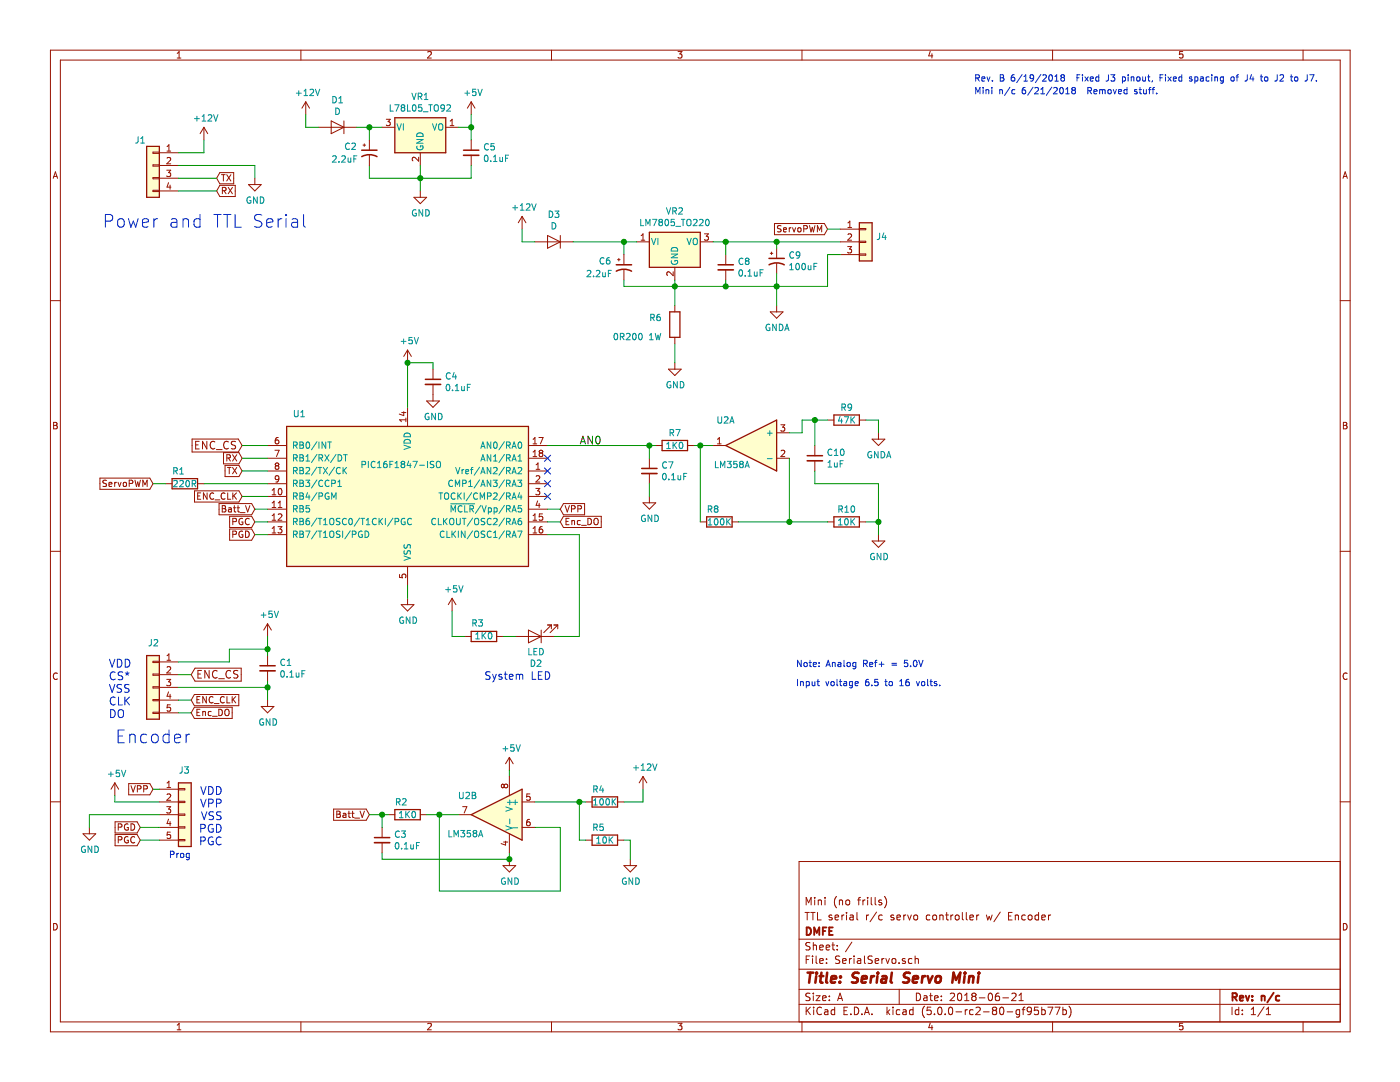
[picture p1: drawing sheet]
EESchema Schematic File Version 4
LIBS:SerialServo-cache
EELAYER 26 0
EELAYER END
$Descr A 11000 8500
encoding utf-8
Sheet 1 1
Title "Serial Servo Mini"
Date "2018-06-21"
Rev "n/c"
Comp "DMFE"
Comment1 "TTL serial r/c servo controller w/ Encoder"
Comment2 "Mini (no frills)"
Comment3 ""
Comment4 ""
$EndDescr
$Comp
L MCU_Microchip_PIC16:PIC16F648A-ISO U1
U 1 1
P 3200 3900
F 0 "U1" H 2350 4550 50  0000 C CNN
F 1 "PIC16F1847-ISO" H 3150 4150 50  0000 C CNN
F 2 "Package_SO:SOIC-18W_7.5x11.6mm_P1.27mm" H 3200 3900 50  0001 C CIN
F 3 "http://ww1.microchip.com/downloads/en/DeviceDoc/40300c.pdf" H 3200 3900 50  0001 C CNN
	1    3200 3900
	1    0    0    -1  
$EndComp
$Comp
L Connector_Generic:Conn_01x04 J1
U 1 1
P 1200 1300
F 0 "J1" H 1300 1500 50  0000 C CNN
F 1 "Conn_01x04" H 1120 1526 50  0001 C CNN
F 2 "Connector_Molex:Molex_KK-254_AE-6410-04A_1x04_P2.54mm_Vertical" H 1200 1300 50  0001 C CNN
F 3 "~" H 1200 1300 50  0001 C CNN
	1    1200 1300
	-1   0    0    -1  
$EndComp
$Comp
L Regulator_Linear:L78L05_TO92 VR1
U 1 1
P 3300 1000
F 0 "VR1" H 3300 1242 50  0000 C CNN
F 1 "L78L05_TO92" H 3300 1151 50  0000 C CNN
F 2 "Package_TO_SOT_THT:TO-92L_Wide" H 3300 1225 50  0001 C CIN
F 3 "http://www.st.com/content/ccc/resource/technical/document/datasheet/15/55/e5/aa/23/5b/43/fd/CD00000446.pdf/files/CD00000446.pdf/jcr:content/translations/en.CD00000446.pdf" H 3300 950 50  0001 C CNN
	1    3300 1000
	1    0    0    -1  
$EndComp
$Comp
L Regulator_Linear:LM7805_TO220 VR2
U 1 1
P 5300 1900
F 0 "VR2" H 5300 2142 50  0000 C CNN
F 1 "LM7805_TO220" H 5300 2051 50  0000 C CNN
F 2 "Package_TO_SOT_SMD:TO-263-3_TabPin2" H 5300 2125 50  0001 C CIN
F 3 "http://www.fairchildsemi.com/ds/LM/LM7805.pdf" H 5300 1850 50  0001 C CNN
	1    5300 1900
	1    0    0    -1  
$EndComp
$Comp
L Device:D D1
U 1 1
P 2650 1000
F 0 "D1" H 2650 1216 50  0000 C CNN
F 1 "D" H 2650 1125 50  0000 C CNN
F 2 "Diode_SMD:D_SMA_Handsoldering" H 2650 1000 50  0001 C CNN
F 3 "~" H 2650 1000 50  0001 C CNN
	1    2650 1000
	-1   0    0    -1  
$EndComp
$Comp
L power:+5V #PWR013
U 1 1
P 3700 900
F 0 "#PWR013" H 3700 750 50  0001 C CNN
F 1 "+5V" H 3715 1073 50  0000 C CNN
F 2 "" H 3700 900 50  0001 C CNN
F 3 "" H 3700 900 50  0001 C CNN
	1    3700 900 
	1    0    0    -1  
$EndComp
$Comp
L Device:C_Small C5
U 1 1
P 3700 1200
F 0 "C5" H 3792 1246 50  0000 L CNN
F 1 "0.1uF" H 3792 1155 50  0000 L CNN
F 2 "Capacitor_SMD:C_0805_2012Metric_Pad1.29x1.40mm_HandSolder" H 3700 1200 50  0001 C CNN
F 3 "~" H 3700 1200 50  0001 C CNN
	1    3700 1200
	1    0    0    -1  
$EndComp
$Comp
L Amplifier_Operational:LM358 U2
U 1 1
P 5900 3500
F 0 "U2" H 6100 3700 50  0000 C CNN
F 1 "LM358A" H 6050 3350 50  0000 C CNN
F 2 "Package_SO:SOIC-8_3.9x4.9mm_P1.27mm" H 5900 3500 50  0001 C CNN
F 3 "http://www.ti.com/lit/ds/symlink/lm358.pdf" H 5900 3500 50  0001 C CNN
	1    5900 3500
	-1   0    0    -1  
$EndComp
$Comp
L Amplifier_Operational:LM358 U2
U 2 1
P 3900 6400
F 0 "U2" H 4050 6550 50  0000 L CNN
F 1 "LM358A" H 4000 6250 50  0000 L CNN
F 2 "Package_SO:SOIC-8_3.9x4.9mm_P1.27mm" H 3900 6400 50  0001 C CNN
F 3 "http://www.ti.com/lit/ds/symlink/lm358.pdf" H 3900 6400 50  0001 C CNN
	2    3900 6400
	-1   0    0    -1  
$EndComp
$Comp
L power:+12V #PWR03
U 1 1
P 1600 1100
F 0 "#PWR03" H 1600 950 50  0001 C CNN
F 1 "+12V" H 1615 1273 50  0000 C CNN
F 2 "" H 1600 1100 50  0001 C CNN
F 3 "" H 1600 1100 50  0001 C CNN
	1    1600 1100
	1    0    0    -1  
$EndComp
$Comp
L power:GND #PWR04
U 1 1
P 2000 1400
F 0 "#PWR04" H 2000 1150 50  0001 C CNN
F 1 "GND" H 2005 1227 50  0000 C CNN
F 2 "" H 2000 1400 50  0001 C CNN
F 3 "" H 2000 1400 50  0001 C CNN
	1    2000 1400
	1    0    0    -1  
$EndComp
Text GLabel 1700 1400 2    50   Input ~ 0
TX
Text GLabel 1700 1500 2    50   Input ~ 0
RX
Wire Wire Line
	1400 1200 1600 1200
Wire Wire Line
	1600 1200 1600 1100
Wire Wire Line
	2000 1400 2000 1300
Wire Wire Line
	2000 1300 1400 1300
Wire Wire Line
	1700 1400 1400 1400
Wire Wire Line
	1700 1500 1400 1500
Text GLabel 1900 3600 0    50   Input ~ 0
RX
Text GLabel 1900 3700 0    50   Input ~ 0
TX
Wire Wire Line
	1900 3600 2100 3600
Wire Wire Line
	1900 3700 2100 3700
$Comp
L power:+5V #PWR08
U 1 1
P 3200 2850
F 0 "#PWR08" H 3200 2700 50  0001 C CNN
F 1 "+5V" H 3215 3023 50  0000 C CNN
F 2 "" H 3200 2850 50  0001 C CNN
F 3 "" H 3200 2850 50  0001 C CNN
	1    3200 2850
	1    0    0    -1  
$EndComp
Wire Wire Line
	3200 3200 3200 2850
$Comp
L power:+12V #PWR07
U 1 1
P 2400 900
F 0 "#PWR07" H 2400 750 50  0001 C CNN
F 1 "+12V" H 2415 1073 50  0000 C CNN
F 2 "" H 2400 900 50  0001 C CNN
F 3 "" H 2400 900 50  0001 C CNN
	1    2400 900 
	1    0    0    -1  
$EndComp
Wire Wire Line
	2400 900  2400 1000
Wire Wire Line
	2400 1000 2500 1000
$Comp
L power:GND #PWR010
U 1 1
P 3300 1500
F 0 "#PWR010" H 3300 1250 50  0001 C CNN
F 1 "GND" H 3305 1327 50  0000 C CNN
F 2 "" H 3300 1500 50  0001 C CNN
F 3 "" H 3300 1500 50  0001 C CNN
	1    3300 1500
	1    0    0    -1  
$EndComp
Wire Wire Line
	2800 1000 2900 1000
Wire Wire Line
	2900 1000 2900 1100
Connection ~ 2900 1000
Wire Wire Line
	2900 1000 3000 1000
Wire Wire Line
	2900 1300 2900 1400
Wire Wire Line
	2900 1400 3300 1400
Wire Wire Line
	3300 1400 3300 1500
Wire Wire Line
	3300 1300 3300 1400
Connection ~ 3300 1400
Wire Wire Line
	3300 1400 3700 1400
Wire Wire Line
	3700 1400 3700 1300
Wire Wire Line
	3600 1000 3700 1000
Wire Wire Line
	3700 1000 3700 900 
Wire Wire Line
	3700 1100 3700 1000
Connection ~ 3700 1000
$Comp
L power:GND #PWR09
U 1 1
P 3200 4700
F 0 "#PWR09" H 3200 4450 50  0001 C CNN
F 1 "GND" H 3205 4527 50  0000 C CNN
F 2 "" H 3200 4700 50  0001 C CNN
F 3 "" H 3200 4700 50  0001 C CNN
	1    3200 4700
	1    0    0    -1  
$EndComp
$Comp
L Device:D D3
U 1 1
P 4350 1900
F 0 "D3" H 4350 2116 50  0000 C CNN
F 1 "D" H 4350 2025 50  0000 C CNN
F 2 "Diode_SMD:D_SMA_Handsoldering" H 4350 1900 50  0001 C CNN
F 3 "~" H 4350 1900 50  0001 C CNN
	1    4350 1900
	-1   0    0    -1  
$EndComp
$Comp
L power:+12V #PWR016
U 1 1
P 4100 1800
F 0 "#PWR016" H 4100 1650 50  0001 C CNN
F 1 "+12V" H 4115 1973 50  0000 C CNN
F 2 "" H 4100 1800 50  0001 C CNN
F 3 "" H 4100 1800 50  0001 C CNN
	1    4100 1800
	1    0    0    -1  
$EndComp
$Comp
L power:GND #PWR020
U 1 1
P 5300 2850
F 0 "#PWR020" H 5300 2600 50  0001 C CNN
F 1 "GND" H 5305 2677 50  0000 C CNN
F 2 "" H 5300 2850 50  0001 C CNN
F 3 "" H 5300 2850 50  0001 C CNN
	1    5300 2850
	1    0    0    -1  
$EndComp
$Comp
L Device:R R6
U 1 1
P 5300 2550
F 0 "R6" H 5400 2500 50  0000 L CNN
F 1 "0R200 1W" H 5400 2650 50  0000 L CNN
F 2 "Resistor_SMD:R_2512_6332Metric_Pad1.49x3.40mm_HandSolder" V 5230 2550 50  0001 C CNN
F 3 "~" H 5300 2550 50  0001 C CNN
	1    5300 2550
	-1   0    0    1   
$EndComp
Wire Wire Line
	5300 2250 4900 2250
Wire Wire Line
	4900 2250 4900 2200
Connection ~ 5300 2250
Wire Wire Line
	5300 2250 5300 2200
Wire Wire Line
	4900 2000 4900 1900
Wire Wire Line
	5000 1900 4900 1900
Connection ~ 4900 1900
Wire Wire Line
	4200 1900 4100 1900
Wire Wire Line
	4100 1900 4100 1800
$Comp
L Device:C_Small C8
U 1 1
P 5700 2100
F 0 "C8" H 5792 2146 50  0000 L CNN
F 1 "0.1uF" H 5792 2055 50  0000 L CNN
F 2 "Capacitor_SMD:C_0805_2012Metric_Pad1.29x1.40mm_HandSolder" H 5700 2100 50  0001 C CNN
F 3 "~" H 5700 2100 50  0001 C CNN
	1    5700 2100
	1    0    0    -1  
$EndComp
Wire Wire Line
	5300 2250 5700 2250
Wire Wire Line
	5700 2250 5700 2200
Wire Wire Line
	5600 1900 5700 1900
Wire Wire Line
	5700 1900 5700 2000
$Comp
L Connector_Generic:Conn_01x03 J4
U 1 1
P 6800 1900
F 0 "J4" H 6880 1942 50  0000 L CNN
F 1 "Conn_01x03" H 6880 1851 50  0001 L CNN
F 2 "Connector_Molex:Molex_KK-254_AE-6410-03A_1x03_P2.54mm_Vertical" H 6800 1900 50  0001 C CNN
F 3 "~" H 6800 1900 50  0001 C CNN
	1    6800 1900
	1    0    0    -1  
$EndComp
Wire Wire Line
	6600 2000 6500 2000
Wire Wire Line
	6500 2000 6500 2250
Wire Wire Line
	6500 2250 6100 2250
Connection ~ 5700 2250
Wire Wire Line
	6600 1900 6100 1900
Connection ~ 5700 1900
Text GLabel 1200 3800 0    50   Input ~ 0
ServoPWM
$Comp
L Device:R R1
U 1 1
P 1450 3800
F 0 "R1" V 1350 3750 50  0000 C CNN
F 1 "220R" V 1450 3800 50  0000 C CNN
F 2 "Resistor_SMD:R_0805_2012Metric_Pad1.29x1.40mm_HandSolder" V 1380 3800 50  0001 C CNN
F 3 "~" H 1450 3800 50  0001 C CNN
	1    1450 3800
	0    1    1    0   
$EndComp
Wire Wire Line
	1200 3800 1300 3800
Wire Wire Line
	1600 3800 2100 3800
Text GLabel 6500 1800 0    50   Input ~ 0
ServoPWM
Wire Wire Line
	6500 1800 6600 1800
$Comp
L power:GNDA #PWR021
U 1 1
P 6100 2400
F 0 "#PWR021" H 6100 2150 50  0001 C CNN
F 1 "GNDA" H 6105 2227 50  0000 C CNN
F 2 "" H 6100 2400 50  0001 C CNN
F 3 "" H 6100 2400 50  0001 C CNN
	1    6100 2400
	1    0    0    -1  
$EndComp
Wire Wire Line
	6100 2400 6100 2250
Connection ~ 6100 2250
Wire Wire Line
	6100 2250 5700 2250
Wire Wire Line
	3200 4700 3200 4600
$Comp
L Connector_Generic:Conn_01x05 J3
U 1 1
P 1450 6400
F 0 "J3" H 1400 6750 50  0000 L CNN
F 1 "Conn_01x05" H 1300 6050 50  0001 L CNN
F 2 "Connector_PinHeader_2.54mm:PinHeader_1x05_P2.54mm_Vertical" H 1450 6400 50  0001 C CNN
F 3 "~" H 1450 6400 50  0001 C CNN
	1    1450 6400
	1    0    0    -1  
$EndComp
Text Notes 1500 6750 2    50   ~ 0
Prog
Text Notes 1750 6650 2    62   ~ 0
VDD\nVPP\nVSS\nPGD\nPGC
Text GLabel 2000 4200 0    50   Input ~ 0
PGD
Text GLabel 1100 6500 0    50   Input ~ 0
PGD
Text GLabel 2000 4100 0    50   Input ~ 0
PGC
Text GLabel 4400 4000 2    50   Input ~ 0
VPP
Text GLabel 1100 6600 0    50   Input ~ 0
PGC
Text GLabel 1200 6200 0    50   Input ~ 0
VPP
$Comp
L power:+5V #PWR02
U 1 1
P 900 6250
F 0 "#PWR02" H 900 6100 50  0001 C CNN
F 1 "+5V" H 915 6423 50  0000 C CNN
F 2 "" H 900 6250 50  0001 C CNN
F 3 "" H 900 6250 50  0001 C CNN
	1    900  6250
	1    0    0    -1  
$EndComp
$Comp
L power:GND #PWR01
U 1 1
P 700 6500
F 0 "#PWR01" H 700 6250 50  0001 C CNN
F 1 "GND" H 705 6327 50  0000 C CNN
F 2 "" H 700 6500 50  0001 C CNN
F 3 "" H 700 6500 50  0001 C CNN
	1    700  6500
	1    0    0    -1  
$EndComp
Wire Wire Line
	1100 6600 1250 6600
Wire Wire Line
	1100 6500 1250 6500
Wire Wire Line
	1250 6400 700  6400
Wire Wire Line
	700  6400 700  6500
Wire Wire Line
	1200 6200 1250 6200
Wire Wire Line
	4300 4000 4400 4000
Wire Wire Line
	2000 4100 2100 4100
Wire Wire Line
	2000 4200 2100 4200
$Comp
L Device:C_Small C10
U 1 1
P 6400 3600
F 0 "C10" H 6492 3646 50  0000 L CNN
F 1 "1uF" H 6492 3555 50  0000 L CNN
F 2 "Capacitor_SMD:C_0805_2012Metric_Pad1.29x1.40mm_HandSolder" H 6400 3600 50  0001 C CNN
F 3 "~" H 6400 3600 50  0001 C CNN
	1    6400 3600
	1    0    0    -1  
$EndComp
$Comp
L Device:R R9
U 1 1
P 6650 3300
F 0 "R9" V 6550 3300 50  0000 C CNN
F 1 "47K" V 6650 3300 50  0000 C CNN
F 2 "Resistor_SMD:R_0805_2012Metric_Pad1.29x1.40mm_HandSolder" V 6580 3300 50  0001 C CNN
F 3 "~" H 6650 3300 50  0001 C CNN
	1    6650 3300
	0    1    1    0   
$EndComp
$Comp
L Device:R R10
U 1 1
P 6650 4100
F 0 "R10" V 6550 4100 50  0000 C CNN
F 1 "10K" V 6650 4100 50  0000 C CNN
F 2 "Resistor_SMD:R_0805_2012Metric_Pad1.29x1.40mm_HandSolder" V 6580 4100 50  0001 C CNN
F 3 "~" H 6650 4100 50  0001 C CNN
	1    6650 4100
	0    1    1    0   
$EndComp
$Comp
L power:GNDA #PWR022
U 1 1
P 6900 3400
F 0 "#PWR022" H 6900 3150 50  0001 C CNN
F 1 "GNDA" H 6905 3227 50  0000 C CNN
F 2 "" H 6900 3400 50  0001 C CNN
F 3 "" H 6900 3400 50  0001 C CNN
	1    6900 3400
	1    0    0    -1  
$EndComp
$Comp
L power:GND #PWR023
U 1 1
P 6900 4200
F 0 "#PWR023" H 6900 3950 50  0001 C CNN
F 1 "GND" H 6905 4027 50  0000 C CNN
F 2 "" H 6900 4200 50  0001 C CNN
F 3 "" H 6900 4200 50  0001 C CNN
	1    6900 4200
	1    0    0    -1  
$EndComp
$Comp
L Device:R R8
U 1 1
P 5650 4100
F 0 "R8" V 5550 4050 50  0000 C CNN
F 1 "100K" V 5650 4100 50  0000 C CNN
F 2 "Resistor_SMD:R_0805_2012Metric_Pad1.29x1.40mm_HandSolder" V 5580 4100 50  0001 C CNN
F 3 "~" H 5650 4100 50  0001 C CNN
	1    5650 4100
	0    1    1    0   
$EndComp
$Comp
L Device:R R7
U 1 1
P 5300 3500
F 0 "R7" V 5200 3500 50  0000 C CNN
F 1 "1K0" V 5300 3500 50  0000 C CNN
F 2 "Resistor_SMD:R_0805_2012Metric_Pad1.29x1.40mm_HandSolder" V 5230 3500 50  0001 C CNN
F 3 "~" H 5300 3500 50  0001 C CNN
	1    5300 3500
	0    1    1    0   
$EndComp
$Comp
L Device:C_Small C7
U 1 1
P 5100 3700
F 0 "C7" H 5192 3746 50  0000 L CNN
F 1 "0.1uF" H 5192 3655 50  0000 L CNN
F 2 "Capacitor_SMD:C_0805_2012Metric_Pad1.29x1.40mm_HandSolder" H 5100 3700 50  0001 C CNN
F 3 "~" H 5100 3700 50  0001 C CNN
	1    5100 3700
	1    0    0    -1  
$EndComp
$Comp
L power:GND #PWR019
U 1 1
P 5100 3900
F 0 "#PWR019" H 5100 3650 50  0001 C CNN
F 1 "GND" H 5105 3727 50  0000 C CNN
F 2 "" H 5100 3900 50  0001 C CNN
F 3 "" H 5100 3900 50  0001 C CNN
	1    5100 3900
	1    0    0    -1  
$EndComp
Wire Wire Line
	4300 3500 5100 3500
Wire Wire Line
	5100 3600 5100 3500
Connection ~ 5100 3500
Wire Wire Line
	5100 3500 5150 3500
Wire Wire Line
	5100 3900 5100 3800
Wire Wire Line
	5450 3500 5500 3500
Wire Wire Line
	5500 4100 5500 3500
Connection ~ 5500 3500
Wire Wire Line
	5500 3500 5600 3500
Wire Wire Line
	6200 3400 6300 3400
Wire Wire Line
	6300 3400 6300 3300
Wire Wire Line
	6300 3300 6400 3300
Wire Wire Line
	6400 3500 6400 3300
Connection ~ 6400 3300
Wire Wire Line
	6400 3300 6500 3300
Wire Wire Line
	6200 4100 5800 4100
Connection ~ 6200 4100
Wire Wire Line
	6800 3300 6900 3300
Wire Wire Line
	6900 3300 6900 3400
Wire Wire Line
	6800 4100 6900 4100
Wire Wire Line
	6900 4100 6900 4200
$Comp
L Device:CP1_Small C9
U 1 1
P 6100 2050
F 0 "C9" H 6191 2096 50  0000 L CNN
F 1 "100uF" H 6191 2005 50  0000 L CNN
F 2 "Capacitor_THT:CP_Radial_D8.0mm_P5.00mm" H 6100 2050 50  0001 C CNN
F 3 "~" H 6100 2050 50  0001 C CNN
	1    6100 2050
	1    0    0    -1  
$EndComp
Wire Wire Line
	6100 2250 6100 2150
Wire Wire Line
	6100 1950 6100 1900
Connection ~ 6100 1900
$Comp
L Connector_Generic:Conn_01x05 J2
U 1 1
P 1200 5400
F 0 "J2" H 1150 5750 50  0000 L CNN
F 1 "Conn_01x05" H 1050 5050 50  0001 L CNN
F 2 "Connector_Molex:Molex_KK-254_AE-6410-05A_1x05_P2.54mm_Vertical" H 1200 5400 50  0001 C CNN
F 3 "~" H 1200 5400 50  0001 C CNN
	1    1200 5400
	-1   0    0    -1  
$EndComp
Text Notes 900  5850 0    100  ~ 0
Encoder
Text Notes 850  5650 0    62   ~ 0
VDD\nCS*\nVSS\nCLK\nDO
$Comp
L Device:C_Small C1
U 1 1
P 2100 5250
F 0 "C1" H 2192 5296 50  0000 L CNN
F 1 "0.1uF" H 2192 5205 50  0000 L CNN
F 2 "Capacitor_SMD:C_0805_2012Metric_Pad1.29x1.40mm_HandSolder" H 2100 5250 50  0001 C CNN
F 3 "~" H 2100 5250 50  0001 C CNN
	1    2100 5250
	1    0    0    -1  
$EndComp
$Comp
L power:+5V #PWR05
U 1 1
P 2100 5000
F 0 "#PWR05" H 2100 4850 50  0001 C CNN
F 1 "+5V" H 2115 5173 50  0000 C CNN
F 2 "" H 2100 5000 50  0001 C CNN
F 3 "" H 2100 5000 50  0001 C CNN
	1    2100 5000
	1    0    0    -1  
$EndComp
$Comp
L power:GND #PWR06
U 1 1
P 2100 5500
F 0 "#PWR06" H 2100 5250 50  0001 C CNN
F 1 "GND" H 2105 5327 50  0000 C CNN
F 2 "" H 2100 5500 50  0001 C CNN
F 3 "" H 2100 5500 50  0001 C CNN
	1    2100 5500
	1    0    0    -1  
$EndComp
Text GLabel 4400 4100 2    50   Input ~ 0
Enc_DO
Text GLabel 1900 3900 0    50   Input ~ 0
ENC_CLK
Text GLabel 1500 5600 2    50   Input ~ 0
Enc_DO
Text GLabel 1900 3500 0    60   Input ~ 0
ENC_CS
Text GLabel 1500 5300 2    60   Input ~ 0
ENC_CS
Text GLabel 1500 5500 2    50   Input ~ 0
ENC_CLK
Wire Wire Line
	1400 5200 1800 5200
Wire Wire Line
	1800 5200 1800 5100
Wire Wire Line
	1800 5100 2100 5100
Wire Wire Line
	2100 5100 2100 5000
Wire Wire Line
	2100 5100 2100 5150
Connection ~ 2100 5100
Wire Wire Line
	2100 5350 2100 5400
Wire Wire Line
	1400 5400 2100 5400
Connection ~ 2100 5400
Wire Wire Line
	2100 5400 2100 5500
Wire Wire Line
	1500 5300 1400 5300
Wire Wire Line
	1500 5500 1400 5500
Wire Wire Line
	1500 5600 1400 5600
Wire Wire Line
	1900 3500 2100 3500
Wire Wire Line
	1900 3900 2100 3900
Wire Wire Line
	4300 4100 4400 4100
$Comp
L Device:LED D2
U 1 1
P 4200 5000
F 0 "D2" H 4191 5216 50  0000 C CNN
F 1 "LED" H 4191 5125 50  0000 C CNN
F 2 "LED_SMD:LED_0805_2012Metric_Pad1.12x1.40mm_HandSolder" H 4200 5000 50  0001 C CNN
F 3 "~" H 4200 5000 50  0001 C CNN
	1    4200 5000
	-1   0    0    1   
$EndComp
$Comp
L Device:R R3
U 1 1
P 3800 5000
F 0 "R3" V 3900 4950 50  0000 C CNN
F 1 "1K0" V 3800 5000 50  0000 C CNN
F 2 "Resistor_SMD:R_0805_2012Metric_Pad1.29x1.40mm_HandSolder" V 3730 5000 50  0001 C CNN
F 3 "~" H 3800 5000 50  0001 C CNN
	1    3800 5000
	0    1    -1   0   
$EndComp
$Comp
L power:+5V #PWR012
U 1 1
P 3550 4800
F 0 "#PWR012" H 3550 4650 50  0001 C CNN
F 1 "+5V" H 3565 4973 50  0000 C CNN
F 2 "" H 3550 4800 50  0001 C CNN
F 3 "" H 3550 4800 50  0001 C CNN
	1    3550 4800
	1    0    0    -1  
$EndComp
Wire Wire Line
	3550 4800 3550 5000
Wire Wire Line
	3550 5000 3650 5000
Wire Wire Line
	3950 5000 4050 5000
Text Notes 3800 5350 0    60   ~ 0
System LED
Text Label 4550 3500 0    60   ~ 0
AN0
Wire Wire Line
	4350 5000 4550 5000
Wire Wire Line
	4550 5000 4550 4200
Wire Wire Line
	4550 4200 4300 4200
Text GLabel 2000 4000 0    50   Input ~ 0
Batt_V
Wire Wire Line
	2000 4000 2100 4000
$Comp
L power:GND #PWR015
U 1 1
P 4000 6750
F 0 "#PWR015" H 4000 6500 50  0001 C CNN
F 1 "GND" H 4005 6577 50  0000 C CNN
F 2 "" H 4000 6750 50  0001 C CNN
F 3 "" H 4000 6750 50  0001 C CNN
	1    4000 6750
	1    0    0    -1  
$EndComp
$Comp
L power:+5V #PWR014
U 1 1
P 4000 6050
F 0 "#PWR014" H 4000 5900 50  0001 C CNN
F 1 "+5V" H 4015 6223 50  0000 C CNN
F 2 "" H 4000 6050 50  0001 C CNN
F 3 "" H 4000 6050 50  0001 C CNN
	1    4000 6050
	1    0    0    -1  
$EndComp
Text GLabel 2900 6400 0    50   Input ~ 0
Batt_V
$Comp
L Device:C_Small C3
U 1 1
P 3000 6600
F 0 "C3" H 3092 6646 50  0000 L CNN
F 1 "0.1uF" H 3092 6555 50  0000 L CNN
F 2 "Capacitor_SMD:C_0805_2012Metric_Pad1.29x1.40mm_HandSolder" H 3000 6600 50  0001 C CNN
F 3 "~" H 3000 6600 50  0001 C CNN
	1    3000 6600
	1    0    0    -1  
$EndComp
$Comp
L Device:R R2
U 1 1
P 3200 6400
F 0 "R2" V 3100 6350 50  0000 C CNN
F 1 "1K0" V 3200 6400 50  0000 C CNN
F 2 "Resistor_SMD:R_0805_2012Metric_Pad1.29x1.40mm_HandSolder" V 3130 6400 50  0001 C CNN
F 3 "~" H 3200 6400 50  0001 C CNN
	1    3200 6400
	0    1    1    0   
$EndComp
Wire Wire Line
	2900 6400 3000 6400
Wire Wire Line
	3350 6400 3450 6400
Wire Wire Line
	3000 6500 3000 6400
Connection ~ 3000 6400
Wire Wire Line
	3000 6400 3050 6400
Wire Wire Line
	3000 6700 3000 6750
Wire Wire Line
	3000 6750 4000 6750
Wire Wire Line
	4000 6750 4000 6700
Connection ~ 4000 6750
Wire Wire Line
	4000 6100 4000 6050
$Comp
L Device:R R4
U 1 1
P 4750 6300
F 0 "R4" V 4650 6250 50  0000 C CNN
F 1 "100K" V 4750 6300 50  0000 C CNN
F 2 "Resistor_SMD:R_0805_2012Metric_Pad1.29x1.40mm_HandSolder" V 4680 6300 50  0001 C CNN
F 3 "~" H 4750 6300 50  0001 C CNN
	1    4750 6300
	0    1    1    0   
$EndComp
$Comp
L power:+12V #PWR018
U 1 1
P 5050 6200
F 0 "#PWR018" H 5050 6050 50  0001 C CNN
F 1 "+12V" H 5065 6373 50  0000 C CNN
F 2 "" H 5050 6200 50  0001 C CNN
F 3 "" H 5050 6200 50  0001 C CNN
	1    5050 6200
	1    0    0    -1  
$EndComp
Wire Wire Line
	5050 6200 5050 6300
Wire Wire Line
	5050 6300 4900 6300
Wire Wire Line
	4600 6300 4550 6300
$Comp
L Device:R R5
U 1 1
P 4750 6600
F 0 "R5" V 4650 6550 50  0000 C CNN
F 1 "10K" V 4750 6600 50  0000 C CNN
F 2 "Resistor_SMD:R_0805_2012Metric_Pad1.29x1.40mm_HandSolder" V 4680 6600 50  0001 C CNN
F 3 "~" H 4750 6600 50  0001 C CNN
	1    4750 6600
	0    1    1    0   
$EndComp
$Comp
L power:GND #PWR017
U 1 1
P 4950 6750
F 0 "#PWR017" H 4950 6500 50  0001 C CNN
F 1 "GND" H 4955 6577 50  0000 C CNN
F 2 "" H 4950 6750 50  0001 C CNN
F 3 "" H 4950 6750 50  0001 C CNN
	1    4950 6750
	1    0    0    -1  
$EndComp
Wire Wire Line
	4950 6600 4900 6600
Wire Wire Line
	4600 6600 4550 6600
Wire Wire Line
	4550 6600 4550 6300
Connection ~ 4550 6300
Wire Wire Line
	4550 6300 4200 6300
Wire Wire Line
	4400 6500 4200 6500
Wire Wire Line
	4950 6600 4950 6750
Wire Wire Line
	4400 7000 3450 7000
Wire Wire Line
	3450 7000 3450 6400
Wire Wire Line
	4400 6500 4400 7000
Connection ~ 3450 6400
Wire Wire Line
	3450 6400 3600 6400
Text Notes 6250 5250 0    50   ~ 0
Note: Analog Ref+ = 5.0V
Text Notes 6250 5400 0    50   ~ 0
Input voltage 6.5 to 16 volts.
Wire Wire Line
	6200 3600 6200 4100
$Comp
L Device:CP1_Small C2
U 1 1
P 2900 1200
F 0 "C2" H 2700 1250 50  0000 L CNN
F 1 "2.2uF" H 2600 1150 50  0000 L CNN
F 2 "Capacitor_THT:CP_Radial_D5.0mm_P2.00mm" H 2900 1200 50  0001 C CNN
F 3 "~" H 2900 1200 50  0001 C CNN
	1    2900 1200
	1    0    0    -1  
$EndComp
$Comp
L Device:CP1_Small C6
U 1 1
P 4900 2100
F 0 "C6" H 4700 2150 50  0000 L CNN
F 1 "2.2uF" H 4600 2050 50  0000 L CNN
F 2 "Capacitor_THT:CP_Radial_D5.0mm_P2.00mm" H 4900 2100 50  0001 C CNN
F 3 "~" H 4900 2100 50  0001 C CNN
	1    4900 2100
	1    0    0    -1  
$EndComp
$Comp
L Amplifier_Operational:LM358 U2
U 3 1
P 3900 6400
F 0 "U2" H 4100 6600 50  0001 C CNN
F 1 "LM358A" H 4050 6250 50  0001 C CNN
F 2 "Package_SO:SOIC-8_3.9x4.9mm_P1.27mm" H 3900 6400 50  0001 C CNN
F 3 "http://www.ti.com/lit/ds/symlink/lm358.pdf" H 3900 6400 50  0001 C CNN
	3    3900 6400
	-1   0    0    -1  
$EndComp
Wire Wire Line
	6200 4100 6500 4100
Wire Wire Line
	6400 3700 6400 3800
Wire Wire Line
	6400 3800 6900 3800
Wire Wire Line
	6900 3800 6900 4100
Connection ~ 6900 4100
Wire Wire Line
	5300 2250 5300 2400
Wire Wire Line
	5300 2700 5300 2850
$Comp
L Device:C_Small C4
U 1 1
P 3400 3000
F 0 "C4" H 3492 3046 50  0000 L CNN
F 1 "0.1uF" H 3492 2955 50  0000 L CNN
F 2 "Capacitor_SMD:C_0805_2012Metric_Pad1.29x1.40mm_HandSolder" H 3400 3000 50  0001 C CNN
F 3 "~" H 3400 3000 50  0001 C CNN
	1    3400 3000
	1    0    0    -1  
$EndComp
$Comp
L power:GND #PWR011
U 1 1
P 3400 3100
F 0 "#PWR011" H 3400 2850 50  0001 C CNN
F 1 "GND" H 3405 2927 50  0000 C CNN
F 2 "" H 3400 3100 50  0001 C CNN
F 3 "" H 3400 3100 50  0001 C CNN
	1    3400 3100
	1    0    0    -1  
$EndComp
Wire Wire Line
	3400 2900 3400 2850
Wire Wire Line
	3400 2850 3200 2850
Connection ~ 3200 2850
Wire Wire Line
	900  6300 900  6250
Wire Wire Line
	900  6300 1250 6300
Text Notes 7650 650  0    50   ~ 0
Rev. B 6/19/2018  Fixed J3 pinout, Fixed spacing of J4 to J2 to J7.
Text Notes 800  1800 0    100  ~ 0
Power and TTL Serial
Wire Wire Line
	5700 1900 6100 1900
Wire Wire Line
	4500 1900 4900 1900
Text Notes 7650 750  0    50   ~ 0
Mini n/c 6/21/2018  Removed stuff.
NoConn ~ 4300 3900
NoConn ~ 4300 3800
NoConn ~ 4300 3700
NoConn ~ 4300 3600
$EndSCHEMATC
